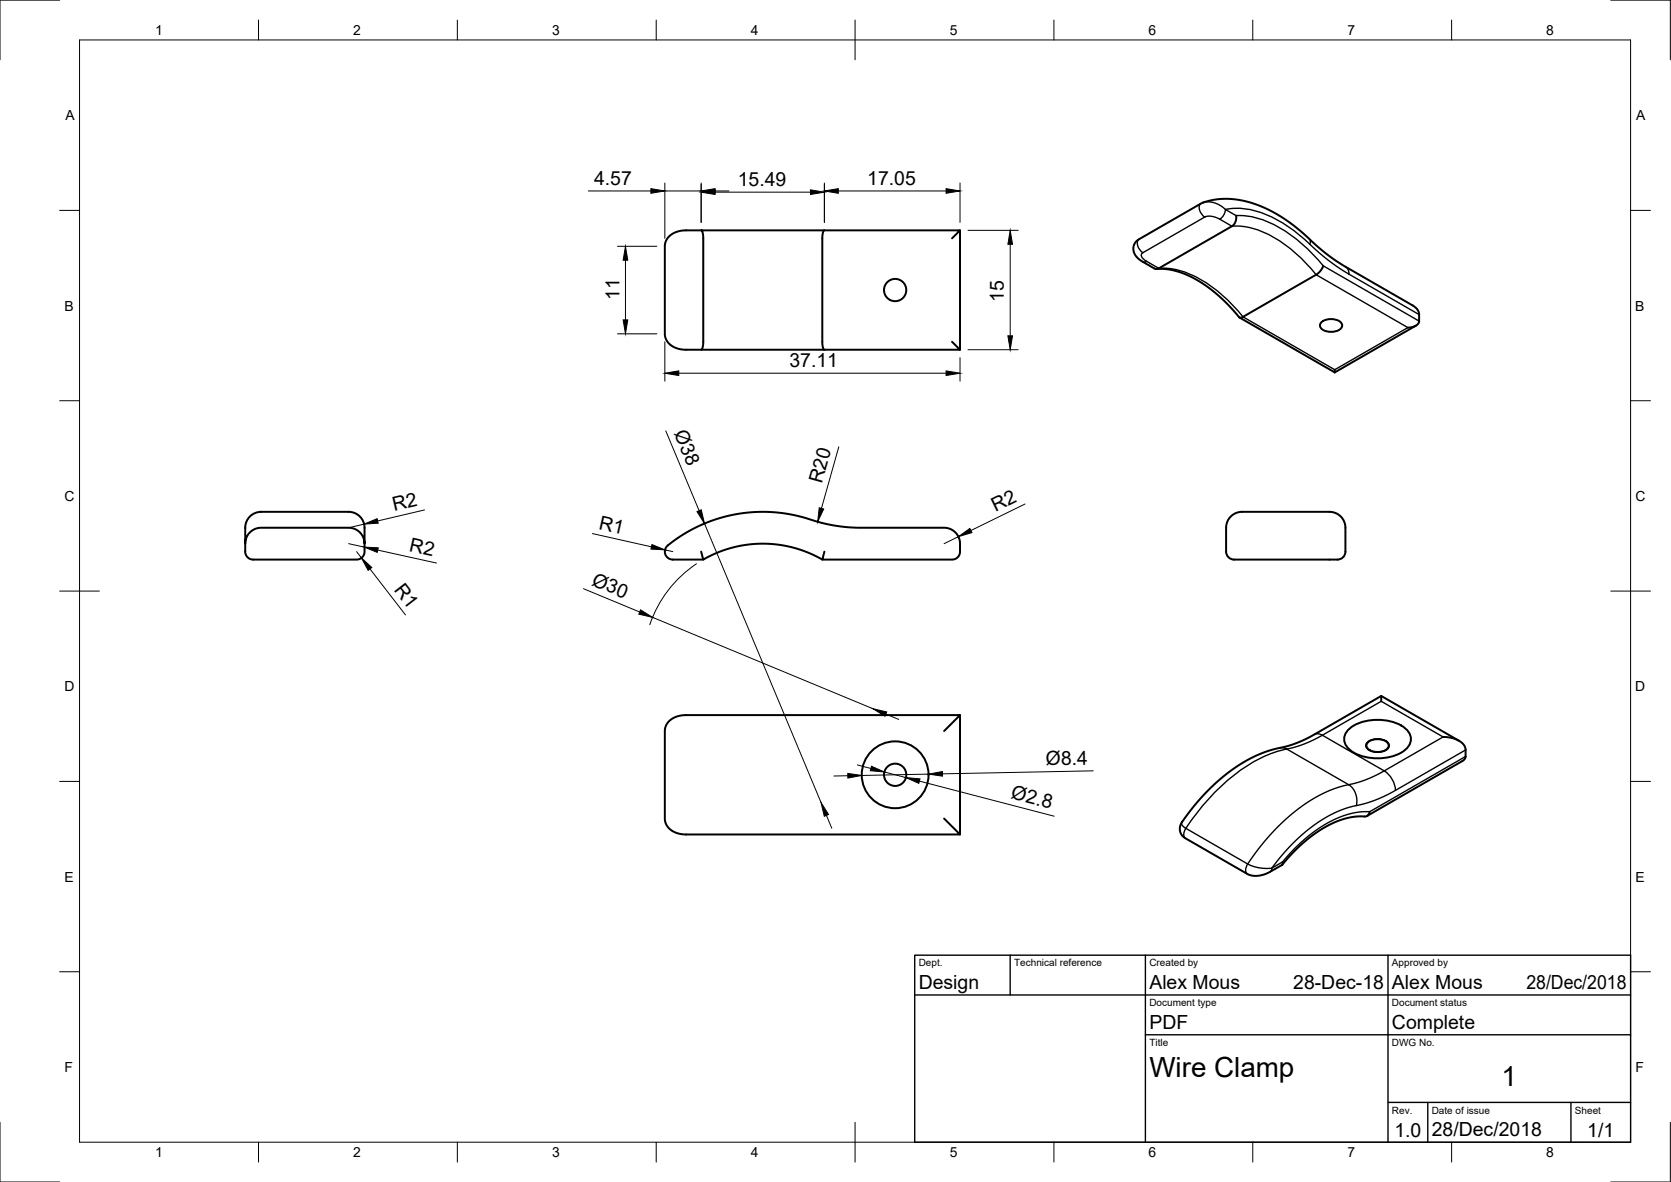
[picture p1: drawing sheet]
<svg xmlns="http://www.w3.org/2000/svg" width="420mm" height="297mm" viewBox="0 0 420 297" stroke-linecap="round" stroke-linejoin="round" font-family="sans-serif">
<!-- layer: Visible -->
<g fill="none" stroke="#000" stroke-width=".5">
<path d="M176.3 57.9h-4.3l-2 .4-1.1 .6-.8 .6-.6 .9-.3 .9v23.1l.4 1.2 .9 1 1.2 .7 1.5 .5 5.1 .1 .4-.9 .1-27.2-.1-1.3-.4-.6h31M239.4 59.9l2-2h-34.1l-.4 .6-.1 1.4v26.1l.1 1.2 .3 .6 34.2 .1-2-2M241.4 57.9v30M310.8 54.2l-.1 1.5-.8 1.1-18.7 10.7h-.8l-3.5-2-1.1-.9-.7-1.1-.1-.9 .1-.9 .4-.8 .6-.6 16.2-9.3 2.6-.7 2.9-.3 3 .1 3.1 .7 4.1 1.4 4.2 2.3 3.9 2.8 6 5.4 4 2.9 19.6 11.5 .6 .6 .4 .8 .1 2.5-.3 .5-.7 .4-1.8 .4M311.7 79.8l23.9 13.8M332.7 66.8l-.6 1.2-1.1 1-18.5 10.6-.6 .2-.3-.1-2.6-2.9-2.8-2.7-2.6-2-2.5-1.7-2.7-1.4-2.7-.9-2.4-.5h-2.4M176.3 87.9h31M332.2 81a3.8 3.8 0 0 1 5.2 .4 1.68 1.68 0 0 1-1.8 1.9l-1.2 .1a2.36 2.36 0 0 1-2.5-1.6zM335.6 92.9v.7M356 81.8l-20.4 11.8M61.7 136.6v2.2l.2 .7 .7 .8 1.1 .3h26.3l.9-.4 .6-.8 .2-2.8M62.8 129.8a4 4 0 0 1 2.9-1.2h22a4.1 4.1 0 0 1 4 4.2v3.8l-.3-1.4-.9-1.4-1.3-.9-1.5-.3-22.7 .1-1.3 .5-1.1 .9-.7 1.2-.2 1.3v-4a4 4 0 0 1 1.1-2.8z"/>
<path d="M176.3 138.6l.5 2 4-1.9 4.2-1.3 4.3-.7h4.4l3.3 .4 3.5 .8 3.1 1.1 3.2 1.6M207.3 138.6l-.5 2h32.7l1.1-.3 .6-.9 .2-.7v-2.3l-.3-1.3-.7-1.2-1.1-.8-1.2-.4-22-.1-3.2-.1-5.4-.9-8.8-2.3-3.4-.5-3.4-.2-3.2 .1-3.1 .4-5.7 1.4-2.9 1.1-2.8 1.4-5.1 3.1a4.6 4.6 0 0 0-1.9 2.2 2.02 2.02 0 0 0 2 2.3h7.6M309.5 129.8a4 4 0 0 1 2.8-1.2h22a4.1 4.1 0 0 1 4 4.2v4.7a2.4 2.4 0 0 1-2 3.1h-26a2.08 2.08 0 0 1-2-2.3v-5.7a4 4 0 0 1 1.2-2.8zM241.4 179.7v30M347.3 174.9v1.3M237.4 183.7l4-4h-69.3l-2 .4-1.6 .9-1 1.2-.3 1.5v22.4l.3 1.1 .7 .9 .9 .7 1.2 .6 2.1 .3h69l-4-4M338.9 183.6a11.8 11.8 0 0 1 11.4-2.1 6 6 0 0 1 4.4 3.5 3.8 3.8 0 0 1-2.4 4.2 12.8 12.8 0 0 1-12.8-.6 3.3 3.3 0 0 1-.6-5zM343.9 186.6a3.8 3.8 0 0 1 5.2 .4 1.68 1.68 0 0 1-1.8 1.9l-1.2 .1a2.36 2.36 0 0 1-2.5-1.6zM362.9 185.2l2.9 .5 1.2 .5 .9 .8 .4 .6 .2 .7v1.9l-.4 .7-24.4 14.2M366.8 186.2l-19.5-11.3-18.9 10.8-3.8 1.5-4.6 1.2-2.5 .8-3.1 1.4-2.9 1.7-4 2.9-4 3.7-3.9 4.4-2.8 4-.1 .9 .1 .9 .4 .8 .6 .6 16.3 9.4 1.9 .2 2.3-.5 4.1-2.2 .1-.8M344.4 204l-.3 .7-.5 .4-2.9 .1-2.6 .6-2.8 1-2.9 1.5-2.6 1.8-2.5 2.1-2.5 2.4-2.4 2.7"/>
<circle cx="225.1" cy="72.9" r="2.8"/>
<circle cx="225.1" cy="194.7" r="8.4"/>
<circle cx="225.1" cy="194.7" r="2.8"/>
</g>
<!-- layer: Visible Narrow -->
<g fill="none" stroke="#000" stroke-width=".35">
<path d="M301.9 51.2a2.18 2.18 0 0 0 .7 3.1l.3 .2M302.5 50.9l1.3-.2 1.5 .3 1.5 .6 1.3 1M302.9 54.5l.8-.2 .9 .1 2.1 .7M302.9 54.5l-15.5 9M306.7 55.1l3.1 1.7a20.4 20.4 0 0 1 13.3 4.7l4 3.3 3.8 4.2 23.1 13.3-18.4 10.6-23.1-13.3a33.1 33.1 0 0 0-16-11.7 14.7 14.7 0 0 0-5.1-.5l-3.1-1.7M308.1 52.6a19.7 19.7 0 0 1 13.9 3.2 65.9 65.9 0 0 1 8.9 7l4 3.3 4.3 2.8M308.1 52.6l2.7 1.6a22 22 0 0 1 13.8 4.9l4.1 3.4 4 4.3 24.1 13.9M308.1 52.6l-.4 1.4-1 1.1M286.4 60.1a2.18 2.18 0 0 0 .6 3.2l.4 .2M287.4 63.5l-.4 .4v.6l.5 .6 .8 .6M288.3 65.7l-.5 .2-.5-.1M329.3 60.1l.2 .5-.1 .8"/>
<path d="M338.4 67.1l.5 .5 .3 1.3M339.2 68.9l17.6 10.2M321.9 187.9h.8l.9 .3M323.6 188.2l15.5 9M323.6 188.2a35.9 35.9 0 0 0-17.6 10.4l-4.1 4.5-3.7 5.1M330.5 184.6l1.1-.2 .9 .4M332.5 184.8l-4.5 2.2-4.4 1.2M332.5 184.8l14.8-8.6 15.6 9-14.9 8.5M332.5 184.8l15.5 8.9M339.1 197.2l-3.1 .8-3.4 1.4-3.5 2-3.4 2.4-3.1 2.7-3.2 3.3-2.9 3.4-2.8 3.9M339.1 197.2a4.9 4.9 0 0 1 1.9 5.2M343.8 186.5a4 4 0 0 1 5.4 .4 1.78 1.78 0 0 1-1.9 2.1l-1.3 .1a2.5 2.5 0 0 1-2.6-1.7z"/>
<path d="M348 193.7l-4.5 2.2-4.4 1.3M348 193.7a6.2 6.2 0 0 1 2.9 4.9M350.9 198.6l-5.1 2.5-4.8 1.3M368.5 190.1l-24.1 13.9-2.5 .1-2.9 .5-2.8 1-2.8 1.4-2.9 2-2.8 2.2-2.7 2.5-2.5 2.9-2.7 1.6h-1.6l-1.6-.1-1.6-.4-1.3-.6M368.5 188.5l-17.6 10.1M297.2 206.6v.7l1 .9M298.2 208.2l15.5 8.9M298.2 208.2a1.87 1.87 0 0 0-.1 2.5M313.7 217.1a1.87 1.87 0 0 0-.1 2.5M341 202.4l-2.9 .8-2.9 1.3-2.9 1.6-2.9 2-2.9 2.5-2.9 2.9-3.2 3.8-1 1.8"/>
</g>
<!-- layer: Border -->
<g fill="none" stroke="#000" stroke-width=".25">
<path d="M15 0h-15v15M20 10h390v277h-390zM65 5v5M115 5v5M165 5v5M215 5v10M265 5v5M315 5v5M365 5v5M405 0h15v15M15 52.9h5M410 52.9h5"/>
<path d="M15 100.7h5M410 100.7h5M15 148.5h10M405 148.5h10M15 196.4h5M410 196.4h5M15 244.2h5M410 244.2h5M0 282v15h15M65 287v5M115 287v5M165 287v5"/>
<path d="M215 282v10M265 287v5M315 287v5M365 287v5M420 282v15h-15"/>
</g>
<!-- layer: TitleBlock -->
<path d="M230 240h180v47h-180zM230 250h180M254 240v10M288 240v47M349 240v47M288 260h122M349 277h61M359 277v10M395 277v10" fill="none" stroke="#000" stroke-width=".35"/>
<!-- layer: Dimensions -->
<g fill="none" stroke="#000" stroke-width=".25">
<path d="M147.9 48h15.8M167.2 46v13.9M167.2 48h9.1M176.3 46v9.9M179.8 48.3h24M179.8 48h3.5M207.3 46v9.9M210.8 48h27.1M241.4 46v9.9M243.4 57.9h12.6M155.3 61.9h9.9M157.3 65.4v15"/>
<path d="M254 61.4v23M155.3 83.9h9.9M167.2 85.9v9.9M170.7 93.8h67.2M241.4 89.9v5.9M243.4 87.9h12.6M167.4 108.3l8.4 20M210.9 112.3l-4.4 15.5M87.7 136.6l3.9 .9M89.7 138.6l1.2 1.6M91.6 131.7l-3.9 .9M95 138.2l14.7 3.3"/>
<path d="M106.8 128.2l-11.8 2.7M149 134.1l14.8 3.3M167.2 138.2l2 .4M177.1 131.6l29.3 70.1M241 134.9l-3.6 1.7M257.7 126.7l-13.6 6.6M93 143l9 11.5M146.7 147.9l14.1 5.9M164.1 155.1l55.4 23M175.1 141.7a30 30 0 0 0-11.7 15.3M222.7 179.5l3.3 1.3M213.2 194.9l-3.5 .1"/>
<path d="M215.6 192.2l3.4 .9M222.4 194l5.4 1.4M231.2 196.3l33.9 8.8M233.5 194.5l-16.8 .4M274.9 193.7l-37.9 .8M207.8 204.9l1.3 3.2"/>
</g>
<g fill="#000" stroke="#000" stroke-width=".25">
<path d="M163.7 47.4l3.5 .6-3.5 .6zM176.3 48.3l3.5-.6v1.2zM176.3 48l3.5-.6v1.2zM203.8 47.7l3.5 .6-3.5 .6zM207.3 48l3.5-.6v1.2zM237.9 47.4l3.5 .6-3.5 .6zM157.3 61.9l.5 3.5h-1.1zM254 57.9l.6 3.5h-1.2zM156.7 80.4h1.1l-.5 3.5zM167.2 93.8l3.5-.6v1.2zM237.9 93.2l3.5 .6-3.5 .6zM253.4 84.4h1.2l-.6 3.5z"/>
<path d="M91.6 131.7l3.2-1.4 .3 1.2zM91.6 137.5l3.5 .2-.2 1.1zM163.9 136.9l3.3 1.3-3.5-.2zM175.2 128.6l1.1-.5 .8 3.5zM206 127.6l1.1 .3-1.5 3.2zM241 134.9l2.9-2.1 .5 1zM90.9 140.2l2.6 2.4-.9 .7zM161.1 153.3l3 1.8-3.5-.8zM219.5 178.1l3.5 .8-.5 1.1zM213.2 194.4l3.5 .5-3.5 .6zM219.1 192.6l3.3 1.4-3.6-.3zM227.8 195.4l3.5 .3-.3 1.2z"/>
<path d="M233.5 194.5l3.5-.6v1.2zM206.4 201.7l1.9 3-1 .4z"/>
</g>
<g font-size="7">
<text x="289" y="270.5">Wire Clamp</text>
<text x="377.6" y="272.9">1</text>
</g>
<g font-size="4.9">
<text x="149.4" y="46.4">4.57</text>
<text x="185.5" y="46.7">15.49</text>
<text x="218.1" y="46.4">17.05</text>
<text x="155.8" y="75.4" transform="rotate(-90 155.8 75.4)">11</text>
<text x="252.4" y="75.8" transform="rotate(-90 252.4 75.8)">15</text>
<text x="198.5" y="92.2">37.11</text>
<text x="169.4" y="108.8" transform="rotate(67 169.4 108.8)">Ø38</text>
<text x="206.6" y="121.7" transform="rotate(-74 206.6 121.7)">R20</text>
<text x="99.1" y="128.4" transform="rotate(-13 99.1 128.4)">R2</text>
<text x="250.4" y="128.6" transform="rotate(-26 250.4 128.6)">R2</text>
<text x="150.4" y="132.9" transform="rotate(13 150.4 132.9)">R1</text>
<text x="102.7" y="138.4" transform="rotate(12 102.7 138.4)">R2</text>
<text x="99" y="148.2" transform="rotate(52 99 148.2)">R1</text>
<text x="148.5" y="146.9" transform="rotate(23 148.5 146.9)">Ø30</text>
<text x="263" y="192.3" transform="rotate(-1 263 192.3)">Ø8.4</text>
<text x="254" y="200.5" transform="rotate(15 254 200.5)">Ø2.8</text>
<text x="231" y="248.5">Design</text>
<text x="289" y="248.5">Alex Mous</text>
<text x="325.2" y="248.5">28-Dec-18</text>
<text x="350" y="248.5">Alex Mous</text>
<text x="383.8" y="248.5">28/Dec/2018</text>
<text x="289" y="258.5">PDF</text>
<text x="350" y="258.5">Complete</text>
<text x="350.6" y="285.7">1.0</text>
<text x="360" y="285.5">28/Dec/2018</text>
<text x="399.1" y="285.7">1/1</text>
</g>
<g font-size="3.5">
<text x="39" y="8.8">1</text>
<text x="88.8" y="8.8">2</text>
<text x="138.8" y="8.8">3</text>
<text x="188.7" y="8.8">4</text>
<text x="238.8" y="8.8">5</text>
<text x="288.7" y="8.8">6</text>
<text x="338.8" y="8.8">7</text>
<text x="388.8" y="8.8">8</text>
<text x="16.4" y="30.2">A</text>
<text x="411.4" y="30.2">A</text>
<text x="16.2" y="78">B</text>
<text x="411.2" y="78">B</text>
<text x="16.2" y="125.9">C</text>
<text x="411.2" y="125.9">C</text>
<text x="16.2" y="173.7">D</text>
<text x="411.2" y="173.7">D</text>
<text x="16.2" y="221.5">E</text>
<text x="411.2" y="221.5">E</text>
<text x="16.2" y="269.4">F</text>
<text x="411.2" y="269.4">F</text>
<text x="39" y="290.8">1</text>
<text x="88.8" y="290.8">2</text>
<text x="138.8" y="290.8">3</text>
<text x="188.7" y="290.8">4</text>
<text x="238.8" y="290.8">5</text>
<text x="288.7" y="290.8">6</text>
<text x="338.8" y="290.8">7</text>
<text x="388.8" y="290.8">8</text>
</g>
<g font-size="2.5">
<text x="231" y="242.8">Dept.</text>
<text x="255" y="242.8">Technical reference</text>
<text x="289" y="242.8">Created by</text>
<text x="350" y="242.8">Approved by</text>
<text x="289" y="252.8">Document type</text>
<text x="350" y="252.8">Document status</text>
<text x="289" y="262.8">Title</text>
<text x="350" y="262.8">DWG No.</text>
<text x="350" y="279.8">Rev.</text>
<text x="360" y="279.8">Date of issue</text>
<text x="396" y="279.8">Sheet</text>
</g>
</svg>
